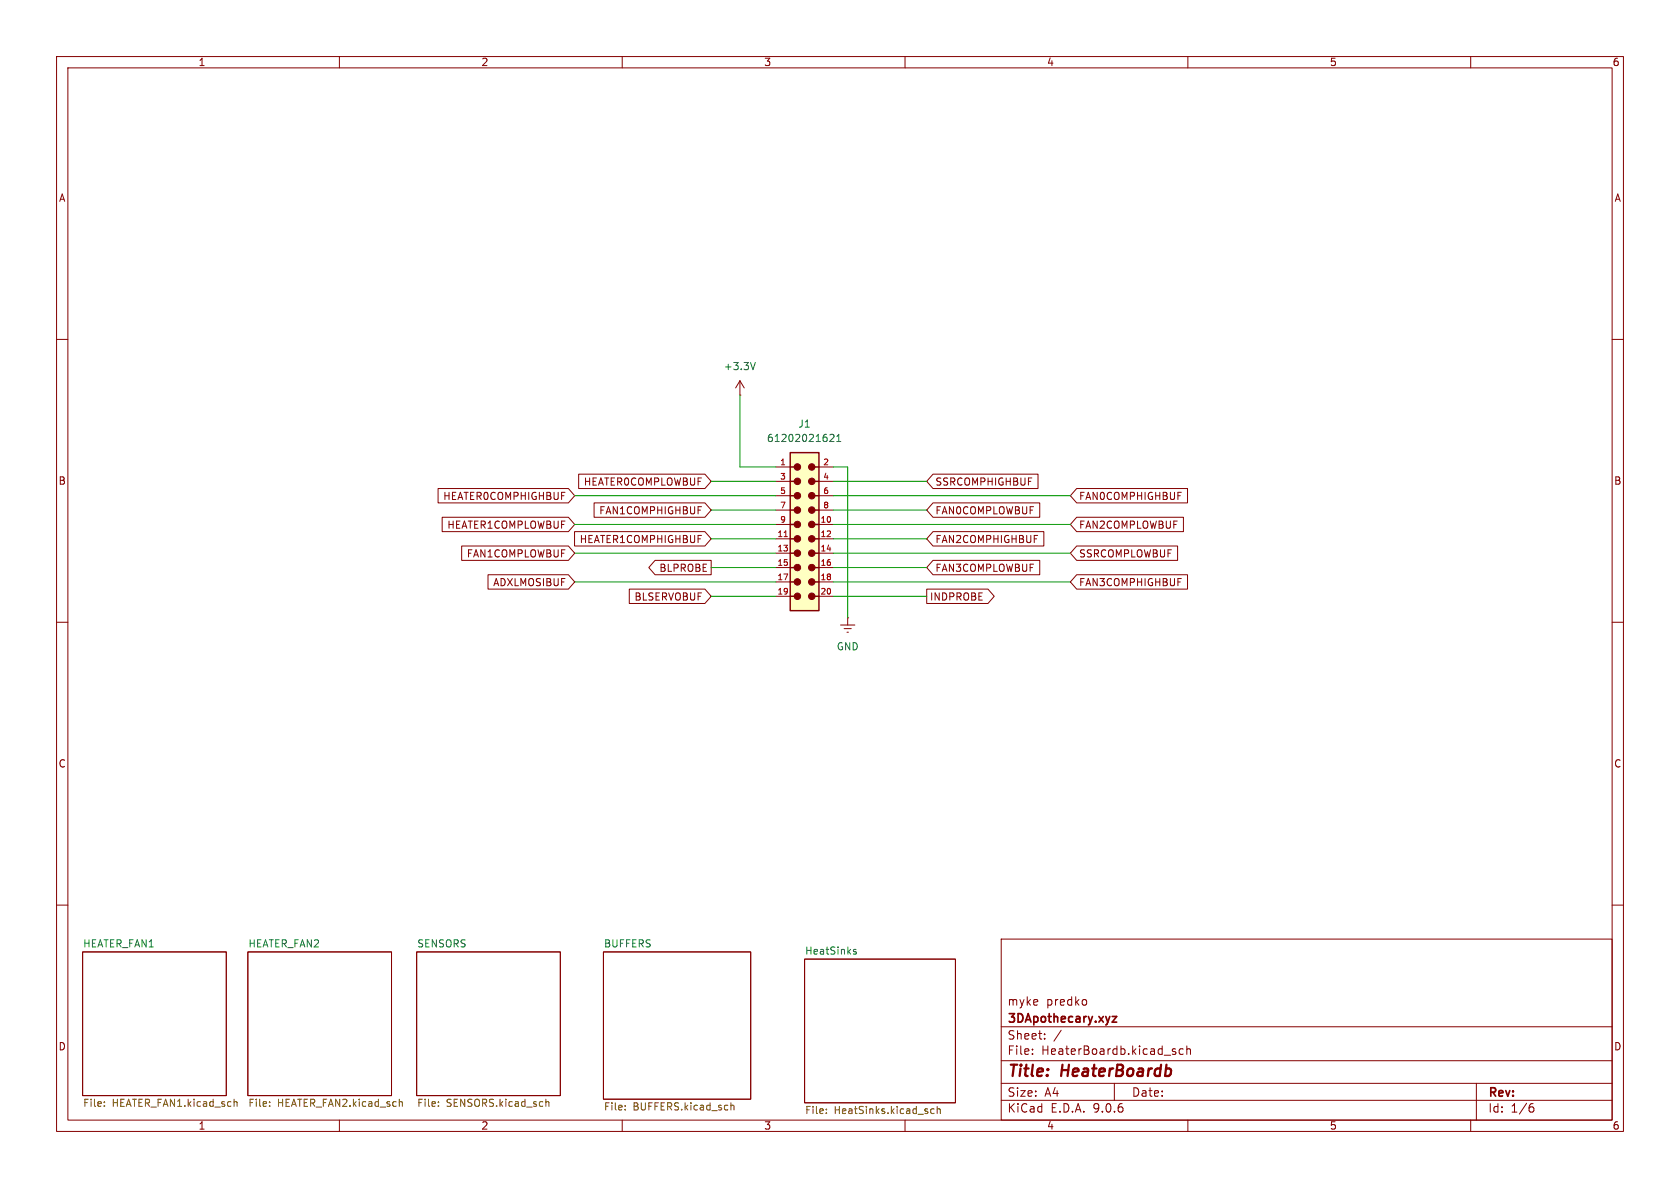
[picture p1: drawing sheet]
<svg xmlns="http://www.w3.org/2000/svg" width="297mm" height="210mm" viewBox="0 0 297 210" stroke-linecap="round" stroke-linejoin="round" font-family="sans-serif">
<g fill="none" stroke="#840000" stroke-width=".18">
<path d="M10 10h277v190h-277zM12 12h273v186h-273zM60 10v2M110 10v2M160 10v2M210 10v2M260 10v2M10 60h2M130.8 69.9h.1M130.8 67.3l.8 1.3M130.8 67.3l-.8 1.3M130.8 67.3v2.6"/>
<path d="M285 60h2M10 110h2M148.6 110.5h2.5M149.2 111.1h1.3M149.7 111.8h.3M149.9 109.2h.1M149.9 109.2v1.3M285 110h2M10 160h2M14.6 168.3h25.4v25.4h-25.4zM43.8 168.3h25.4v25.4h-25.4zM73.7 168.3h25.4v25.4h-25.4z"/>
<path d="M106.7 168.3h26v26h-26zM142.2 169.5h26.7v25.4h-26.7zM177 166h108v32h-108zM192 176.8l.1 .2v.4l-.1 .2M285 160h2M60 198v2M110 198v2M160 198v2M177 194.5h108M177 191.5h108M177 187.5h108M177 181.5h108"/>
<path d="M182.5 186.3v.1M182.5 185.5v.1M184.7 183.6v.1M184.7 182.8v.1M187.6 182.1l-1.3 2M197 191.5v3M207.5 185.9l.3 .1 .1 .2-.2 .2h-.3M207.5 185.4l.3 .1M209.2 185.5l-.5-.1-.2 .3v.4l.1 .2h.6M209.8 185.5l.2-.1 .4 .1 .1 .9M209.8 184.9v1.5M210 198v2"/>
<path d="M260 198v2M261 191.5v6.5M270.6 195.7h.4l.2 .3-.1 .5-.5 .1M271 195.1l-.4 .1"/>
</g>
<path d="M196.6 179.7h.8l-.8 1h.8" fill="none" stroke="#840000" stroke-width=".3"/>
<path d="M133.5 64.1l-.4 1.2M151.4 167.9l-.4-.1-.1 .2v.2l.5 .1v.3h-.5" fill="none" stroke="#006464" stroke-width=".18"/>
<g fill="none" stroke="#725600" stroke-width=".18">
<path d="M18.5 195.5v.1M18.5 194.8v.1M41.4 194.9l.2-.2 .3 .1v.8M41.4 194.3v1.3M47.7 195.5v.1M47.7 194.8v.1M70.6 194.9l.2-.2 .3 .1v.8M70.6 194.3v1.3M77.5 195.5v.1M77.5 194.8v.1M96.5 194.3v1.3M96.5 194.9l.2-.2 .3 .1v.8"/>
<path d="M110.5 196.1v.1M110.5 195.4v.2M129.2 194.9v1.3M129.2 195.5l.2-.1h.3l.1 .8M146.1 196.7v.2M146.1 196.1v.1M165.1 196.1l-.3-.1-.3 .2 .2 .6h.4M165.7 196.1l.2-.1 .3 .1v.8M165.7 195.6v1.3"/>
</g>
<path d="M139.7 80h5.1v28h-5.1z" fill="#ffffc2"/>
<g fill="none" stroke="#840000" stroke-width=".25">
<path d="M139.7 80h5.1v28h-5.1zM139.7 82.6h1.3M139.7 85.1h1.3M139.7 87.6h1.3M139.7 90.2h1.3M139.7 92.7h1.3M139.7 95.3h1.3M139.7 97.8h1.3M143.5 82.6h1.3M143.5 85.1h1.3M143.5 87.6h1.3M143.5 90.2h1.3"/>
<path d="M143.5 92.7h1.3M143.5 95.3h1.3M143.5 97.8h1.3M139.7 100.3h1.3M139.7 102.9h1.3M139.7 105.4h1.3M143.5 100.3h1.3M143.5 102.9h1.3M143.5 105.4h1.3"/>
</g>
<g fill="#840000" stroke="#840000" stroke-width=".18">
<circle cx="143.5" cy="82.6" r=".57"/>
<circle cx="141" cy="82.6" r=".57"/>
<circle cx="143.5" cy="85.1" r=".57"/>
<circle cx="141" cy="85.1" r=".57"/>
<circle cx="143.5" cy="87.6" r=".57"/>
<circle cx="141" cy="87.6" r=".57"/>
<circle cx="143.5" cy="90.2" r=".57"/>
<circle cx="141" cy="90.2" r=".57"/>
<circle cx="143.5" cy="92.7" r=".57"/>
<circle cx="141" cy="92.7" r=".57"/>
<circle cx="143.5" cy="95.3" r=".57"/>
<circle cx="141" cy="95.3" r=".57"/>
<circle cx="143.5" cy="97.8" r=".57"/>
<circle cx="141" cy="97.8" r=".57"/>
<circle cx="143.5" cy="100.3" r=".57"/>
<circle cx="141" cy="100.3" r=".57"/>
<circle cx="143.5" cy="102.9" r=".57"/>
<circle cx="141" cy="102.9" r=".57"/>
<circle cx="143.5" cy="105.4" r=".57"/>
<circle cx="141" cy="105.4" r=".57"/>
</g>
<g fill="none" stroke="#840000" stroke-width=".18">
<path d="M77.4 86.4h23.1l1.1 1.2-1.1 1.3h-23.1zM78.2 91.4h22.3l1.1 1.3-1.1 1.3h-22.3zM81.6 96.5h18.9l1.1 1.3-1.1 1.3h-18.9zM101.6 94h23l1.1 1.3-1.1 1.2h-23zM102.3 83.8h22.3l1.1 1.3-1.1 1.3h-22.3zM105 88.9h19.6l1.1 1.3-1.1 1.2h-19.6zM115.8 99.1h9.9v2.5h-9.9l-1.1-1.3zM137.2 82.6h2.5M137.2 85.1h2.5M137.2 87.6h2.5M137.2 90.2h2.5M137.2 92.7h2.5"/>
<path d="M137.2 95.3h2.5M137.2 97.8h2.5M144.8 82.6h2.5M144.8 85.1h2.5M144.8 87.6h2.5M144.8 90.2h2.5M144.8 92.7h2.5M144.8 95.3h2.5M144.8 97.8h2.5M164.9 83.8h18.6v2.6h-18.6l-1.1-1.3zM164.9 94h19.6v2.5h-19.6l-1.1-1.2zM164.9 88.9h18.9v2.5h-18.9l-1.1-1.2z"/>
<path d="M164.9 99.1h18.9v2.5h-18.9l-1.1-1.3zM190.3 96.5h17.9v2.6h-17.9l-1.1-1.3zM190.3 86.4h19.6v2.5h-19.6l-1.1-1.3zM190.3 91.4h18.9v2.6h-18.9l-1.1-1.3zM86.3 101.6h14.2l1.1 1.3-1.1 1.2h-14.2zM111.2 104.1h13.4l1.1 1.3-1.1 1.3h-13.4zM137.2 100.3h2.5M137.2 102.9h2.5M137.2 105.4h2.5M144.8 100.3h2.5M144.8 102.9h2.5M144.8 105.4h2.5"/>
<path d="M163.8 104.1h10.9l1.1 1.3-1.1 1.3h-10.9zM190.3 101.6h19.6v2.5h-19.6l-1.1-1.2z"/>
</g>
<path d="M138.6 94.9h.6" fill="none" stroke="#a90000" stroke-width=".18"/>
<path d="M146.7 76.9l.5-.1 .2 .3-.7 .9h.7M147.9 78h.8M147.9 77.1l.4-.3v1.2" fill="none" stroke="#006464" stroke-width=".18"/>
<g fill="none" stroke="#009600" stroke-width=".18">
<path d="M130.8 69.9v12.7h6.4M101.6 92.7h35.6M101.6 97.8h35.6M101.6 87.6h35.6M125.7 85.1h11.5M125.7 95.3h11.5M125.7 90.2h11.5M147.3 85.1h16.5M147.3 92.7h41.9M147.3 97.8h41.9M147.3 87.6h41.9M147.3 95.3h16.5"/>
<path d="M147.3 82.6h2.6v26.6M147.3 90.2h16.5M101.6 102.9h35.6M125.7 100.3h11.5M125.7 105.4h11.5M147.3 102.9h41.9M147.3 100.3h16.5M147.3 105.4h16.5"/>
</g>
<g font-size="2.8" fill="#840000">
<text x="178" y="190.9">Title:</text>
<text x="187.7" y="190.9">HeaterBoardb</text>
</g>
<g font-size="2.1" fill="#840000">
<text x="178" y="178">myke</text>
<text x="184.9" y="178">predko</text>
<text x="178" y="184">Sheet:</text>
<text x="178" y="181.2">3DApothecary.xyz</text>
<text x="178" y="186.7">File:</text>
<text x="184.1" y="186.7">HeaterBoardb.kicad_sch</text>
<text x="178" y="196.9">KiCad</text>
<text x="178" y="194.1">Size:</text>
<text x="184.7" y="194.1">A4</text>
<text x="185.7" y="196.9">E.D.A.</text>
<text x="193.3" y="196.9">9.0.6</text>
<text x="200" y="194.1">Date:</text>
<text x="263" y="194.3">Rev:</text>
<text x="263" y="196.9">Id:</text>
<text x="267.1" y="196.9">1/6</text>
</g>
<g font-size="1.8" fill="#840000">
<text x="35" y="11.9">1</text>
<text x="85" y="11.9">2</text>
<text x="135" y="11.9">3</text>
<text x="185" y="11.9">4</text>
<text x="235" y="11.9">5</text>
<text x="285" y="11.9">6</text>
<text x="10.3" y="35.9">A</text>
<text x="285.3" y="35.9">A</text>
<text x="10.3" y="85.9">B</text>
<text x="78.2" y="88.6">HEATER0COMPHIGHBUF</text>
<text x="103.1" y="86.1">HEATER0COMPLOWBUF</text>
<text x="165.3" y="86.1">SSRCOMPHIGHBUF</text>
<text x="190.7" y="88.6">FAN0COMPHIGHBUF</text>
<text x="285.3" y="85.9">B</text>
<text x="79" y="93.7">HEATER1COMPLOWBUF</text>
<text x="105.8" y="91.1">FAN1COMPHIGHBUF</text>
<text x="165.3" y="91.1">FAN0COMPLOWBUF</text>
<text x="190.7" y="93.7">FAN2COMPLOWBUF</text>
<text x="82.4" y="98.8">FAN1COMPLOWBUF</text>
<text x="102.4" y="96.2">HEATER1COMPHIGHBUF</text>
<text x="116.5" y="101.3">BLPROBE</text>
<text x="165.3" y="96.2">FAN2COMPHIGHBUF</text>
<text x="165.3" y="101.3">FAN3COMPLOWBUF</text>
<text x="190.7" y="98.8">SSRCOMPLOWBUF</text>
<text x="87.1" y="103.8">ADXLMOSIBUF</text>
<text x="112.1" y="106.4">BLSERVOBUF</text>
<text x="164.3" y="106.4">INDPROBE</text>
<text x="190.7" y="103.8">FAN3COMPHIGHBUF</text>
<text x="10.3" y="135.9">C</text>
<text x="285.3" y="135.9">C</text>
<text x="10.3" y="185.9">D</text>
<text x="285.3" y="185.9">D</text>
<text x="35" y="199.9">1</text>
<text x="85" y="199.9">2</text>
<text x="135" y="199.9">3</text>
<text x="185" y="199.9">4</text>
<text x="235" y="199.9">5</text>
<text x="285" y="199.9">6</text>
</g>
<g font-size="1.8" fill="#006464">
<text x="127.9" y="65.6">+3.3V</text>
<text x="141" y="75.8">J1</text>
<text x="135.5" y="78.3">61202021621</text>
<text x="147.8" y="115.2">GND</text>
<text x="14.6" y="167.6">HEATER_FAN1</text>
<text x="43.8" y="167.6">HEATER_FAN2</text>
<text x="73.7" y="167.6">SENSORS</text>
<text x="106.7" y="167.6">BUFFERS</text>
<text x="142.2" y="168.8">HeatSinks</text>
</g>
<g font-size="1.8" fill="#725600">
<text x="14.6" y="196">File:</text>
<text x="19.8" y="196">HEATER_FAN1.kicad_sch</text>
<text x="43.8" y="196">File:</text>
<text x="49" y="196">HEATER_FAN2.kicad_sch</text>
<text x="73.7" y="196">File:</text>
<text x="78.9" y="196">SENSORS.kicad_sch</text>
<text x="106.7" y="196.6">File:</text>
<text x="111.9" y="196.6">BUFFERS.kicad_sch</text>
<text x="142.2" y="197.3">File:</text>
<text x="147.5" y="197.3">HeatSinks.kicad_sch</text>
</g>
<g font-size="1.4" fill="#a90000">
<text x="137.8" y="82.3">1</text>
<text x="145.4" y="82.3">2</text>
<text x="137.8" y="84.8">3</text>
<text x="137.8" y="87.4">5</text>
<text x="137.8" y="89.9">7</text>
<text x="145.4" y="84.8">4</text>
<text x="145.4" y="87.4">6</text>
<text x="145.4" y="89.9">8</text>
<text x="137.3" y="95">11</text>
<text x="137.8" y="92.5">9</text>
<text x="145" y="92.5">10</text>
<text x="145" y="95">12</text>
<text x="137.3" y="97.5">13</text>
<text x="137.3" y="100.1">15</text>
<text x="145" y="97.5">14</text>
<text x="145" y="100.1">16</text>
<text x="137.3" y="102.6">17</text>
<text x="137.3" y="105.2">19</text>
<text x="145" y="102.6">18</text>
<text x="145" y="105.2">20</text>
</g>
</svg>
